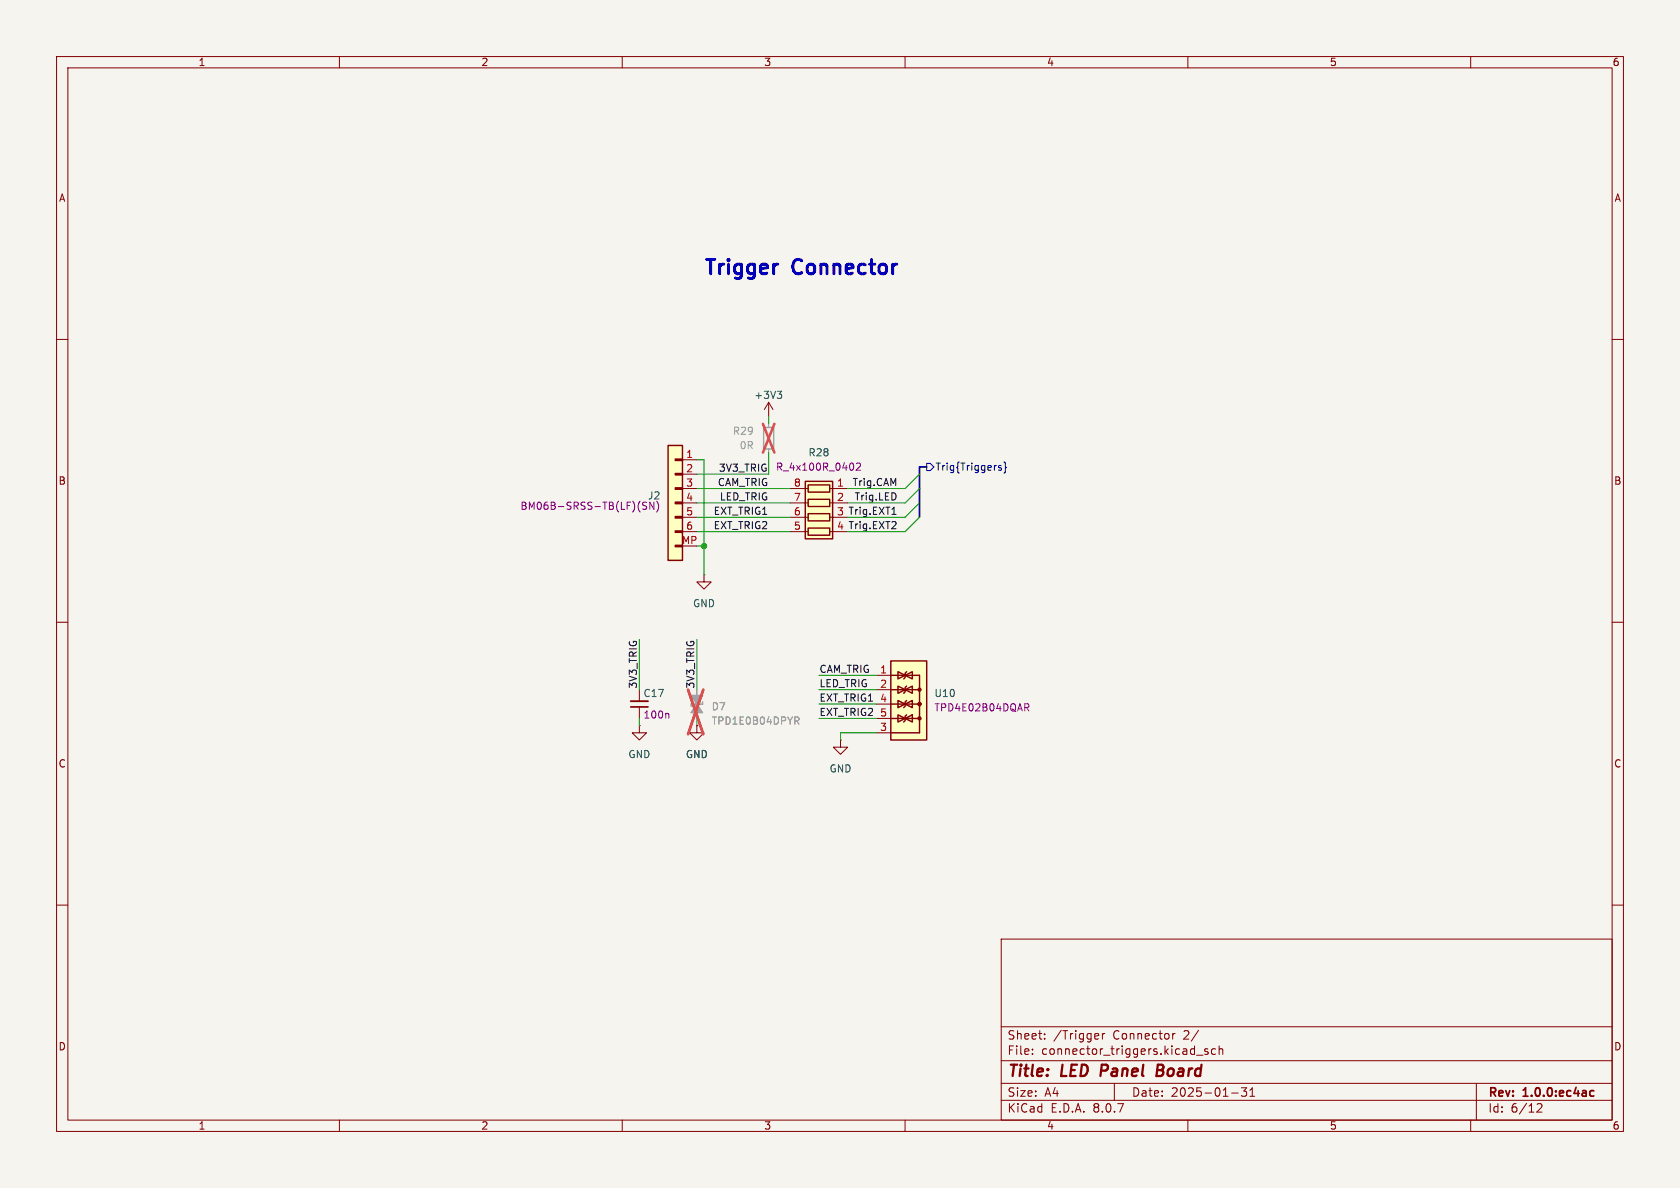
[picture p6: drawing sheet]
<svg xmlns="http://www.w3.org/2000/svg" width="297mm" height="210mm" viewBox="0 0 297 210" stroke-linecap="round" stroke-linejoin="round" font-family="sans-serif">
<path d="M0 0h297v210h-297z" fill="#f5f4ef" stroke="#f5f4ef" stroke-width=".18"/>
<g fill="none" stroke="#840000" stroke-width=".18">
<path d="M10 10h277v190h-277zM12 12h273v186h-273zM60 10v2M110 10v2M160 10v2M210 10v2M260 10v2M10 60h2M285 60h2M10 110h2M124.5 101.6v1.3h-1.3l1.3 1.2 1.2-1.2h-1.2M124.5 101.6h.1"/>
<path d="M285 110h2M10 160h2M177 166h108v32h-108zM285 160h2M60 198v2M110 198v2M160 198v2M177 194.5h108M177 191.5h108M177 187.5h108M177 181.5h108M182.5 186.3v.1"/>
<path d="M182.5 185.5v.1M184.7 183.6v.1M184.7 182.8v.1M194 182.7l.2 .4-.7 .1M194.2 183.6l-.2 .1M194.9 182.7v1M195.3 182.7l-.3 .1-.1 .2M197 191.5v3M207.3 182.7v1M207.7 182.7l-.2 .1-.2 .2M210 198v2M211.5 186.5h1.2"/>
<path d="M213.5 185.5l-.3-.1-.2 .2v.2l.5 .2v.3h-.5M214.9 185.5l-.4-.1-.3 .3v.4l.1 .2h.6M215.5 185.5l.2-.1 .4 .1 .1 .9M215.5 184.9v1.5M217.7 193.2h1.2M219.5 192.3h.9l-.5 .6 .4 .1v.7l-.2 .1h-.4l-.2-.1M221 193.8h.8M221 192.7l.4-.4v1.5M260 198v2M261 191.5v6.5M271.7 195.2l.6-.1 .2 .1 .1 .3-.9 1.1h.9"/>
</g>
<path d="M281.2 193.7h.6M281.2 192.9h.6" fill="none" stroke="#840000" stroke-width=".3"/>
<path d="M194.8 188.2l-.3 2M204.6 189.2h.6M205.2 189.2l.3 .1M205.4 188.2h-.7l-.3 2 1-.1M205.4 189.1l-.2 .1" fill="none" stroke="#840000" stroke-width=".4"/>
<g fill="#ffffc2">
<path d="M119.4 96.4h1.2v.2h-1.2z"/>
<path d="M119.4 93.9h1.2v.2h-1.2z"/>
<path d="M119.4 91.3h1.2v.3h-1.2z"/>
<path d="M119.4 88.8h1.2v.2h-1.2z"/>
<path d="M119.4 86.2h1.2v.3h-1.2z"/>
<path d="M119.4 83.7h1.2v.2h-1.2z"/>
<path d="M119.4 81.2h1.2v.2h-1.2z"/>
<path d="M118.1 78.7h2.5v20.4h-2.5z"/>
</g>
<path d="M118.1 78.7h2.5v20.4h-2.5zM119.4 96.4h1.2v.2h-1.2zM119.4 93.9h1.2v.2h-1.2zM119.4 91.3h1.2v.3h-1.2zM119.4 88.8h1.2v.2h-1.2zM119.4 86.2h1.2v.3h-1.2zM119.4 83.7h1.2v.2h-1.2zM119.4 81.2h1.2v.2h-1.2z" fill="none" stroke="#840000" stroke-width=".25"/>
<path d="M120.6 81.3h2.6M120.6 83.8h2.6M120.6 86.4h2.6M120.6 88.9h2.6M120.6 91.4h2.6M120.6 94h2.6" fill="none" stroke="#840000" stroke-width=".18"/>
<path d="M114.1 88.8h-.4l-.1 .3 .1 .2 .5 .2 .1 .3-.2 .2h-.5M115.6 88.8v1.2l-.7-1.2v1.2M116.4 89.1v.9l-.3 .5" fill="none" stroke="#840084" stroke-width=".18"/>
<path d="M142.4 85.1h4.8v10.2h-4.8z" fill="#ffffc2"/>
<g fill="none" stroke="#840000" stroke-width=".18">
<path d="M135.9 71.1v2.6M135.9 71.1l.8 1.3M135.9 71.1l-.8 1.3M139.7 94h3.2M139.7 91.4h3.2M139.7 88.9h3.2M139.7 86.4h3.2M146.7 94h.6M146.7 91.4h3.2M146.7 88.9h3.2M146.7 86.4h3.2M148.6 130.8v1.3h1.3l-1.3 1.3-1.3-1.3h1.3"/>
<path d="M148.6 130.8h.1"/>
</g>
<path d="M142.4 85.1h4.8v10.2h-4.8zM142.9 93.3h3.8v1.3h-3.8zM142.9 90.8h3.8v1.3h-3.8zM142.9 88.3h3.8v1.2h-3.8zM142.9 85.7h3.8v1.3h-3.8z" fill="none" stroke="#840000" stroke-width=".25"/>
<path d="M150.9 82.1v.8M151.4 82l.5-.1 .2 .3-.8 .9h.8" fill="none" stroke="#840084" stroke-width=".18"/>
<path d="M135 75.6h1.8v3.8h-1.8z" fill="none" stroke="#9c9b98" stroke-width=".25"/>
<path d="M135.9 74.9v.7M135.9 79.4v.6" fill="none" stroke="#9c9b98" stroke-width=".18"/>
<path d="M134.9 74.9l2 5.1M136.9 74.9l-2 5.1" fill="none" stroke="#e75356" stroke-width=".46"/>
<path d="M137.4 69.2h.8l-.4 .4M137.9 69.6l.3 .3v.3l-.3 .2" fill="none" stroke="#006464" stroke-width=".18"/>
<path d="M157.5 119.4h5.1v10.1h-5.1M157.5 127h5.1M157.5 124.5h5.1M157.5 121.9h5.1" fill="none" stroke="#ffffc2" stroke-width=".18"/>
<g fill="#ffffc2">
<path d="M160 126.6l.3-.2-.5 1.2 .2-.2z"/>
<path d="M160 124.1l.3-.3-.5 1.3 .2-.3z"/>
<path d="M160 121.5l.3-.2-.5 1.3 .2-.3z"/>
<path d="M160 119l.3-.3-.5 1.3 .2-.2z"/>
<path d="M158.7 126.4l1.3 .6-1.3 .6z"/>
<path d="M158.7 123.8l1.3 .7-1.3 .6z"/>
<path d="M160 124.5l1.3-.7v1.3z"/>
<path d="M158.7 121.3l1.3 .6-1.3 .7z"/>
<path d="M160 121.9l1.3-.6v1.3z"/>
<path d="M158.7 118.7l1.3 .7-1.3 .6z"/>
<path d="M160 119.4l1.3-.7v1.3z"/>
<path d="M160 127l1.3-.6v1.2z"/>
<path d="M157.5 116.8h6.3v14h-6.3z"/>
</g>
<g fill="#ffffc2" stroke="#ffffc2" stroke-width=".18">
<circle cx="162.6" cy="127" r=".25"/>
<circle cx="162.6" cy="124.5" r=".25"/>
<circle cx="162.6" cy="121.9" r=".25"/>
</g>
<g fill="none" stroke="#840000" stroke-width=".25">
<path d="M157.5 116.8h6.3v14h-6.3zM157.5 119.4h5.1v10.1h-5.1M158.7 118.7l1.3 .7-1.3 .6zM160 119.4l1.3-.7v1.3zM160.3 118.7l-.3 .3v.8l-.2 .2M157.5 127h5.1M157.5 124.5h5.1M157.5 121.9h5.1M158.7 126.4l1.3 .6-1.3 .6zM158.7 123.8l1.3 .7-1.3 .6zM158.7 121.3l1.3 .6-1.3 .7zM160 124.5l1.3-.7v1.3z"/>
<path d="M160 121.9l1.3-.6v1.3zM160 127l1.3-.6v1.2zM160.3 126.4l-.3 .2v.8l-.2 .2M160.3 123.8l-.3 .3v.7l-.2 .3M160.3 121.3l-.3 .2v.8l-.2 .3"/>
<circle cx="162.6" cy="127" r=".25"/>
<circle cx="162.6" cy="124.5" r=".25"/>
<circle cx="162.6" cy="121.9" r=".25"/>
</g>
<path d="M154.9 119.4h2.6M113 128.3v1.2h1.3l-1.3 1.3-1.2-1.3h1.2M113 128.3h.1M113 121.9v2.1M113 125v2M123.2 128.3v1.2h1.3l-1.3 1.3-1.3-1.3h1.3M123.2 128.3h.1M154.9 121.9h2.6M154.9 129.5h2.6M154.9 124.5h2.6M154.9 127h2.6" fill="none" stroke="#840000" stroke-width=".18"/>
<path d="M118.1 126.1l.1 .2v.6M181.2 124.4h.4l.3 .2-.1 .4-.6 .1M181.5 125.1l.4 .6" fill="none" stroke="#840084" stroke-width=".18"/>
<path d="M123.2 121.9v5.1M140.8 127.4l.4 .6M141 126.7l.2 .3v.3l-.2 .1" fill="none" stroke="#9c9b98" stroke-width=".18"/>
<path d="M124.2 124.1v.4h-2v.3" fill="none" stroke="#9c9b98" stroke-width=".25"/>
<g fill="#9c9b98" stroke="#9c9b98" stroke-width=".25">
<path d="M122.2 122.9h2l-1 1.6z"/>
<path d="M123.2 124.5l1 1.5h-2z"/>
</g>
<path d="M121.6 121.9l2.7 7.9M124.3 121.9l-2.7 7.9" fill="none" stroke="#e75356" stroke-width=".46"/>
<path d="M111.5 125h3.1" fill="none" stroke="#840000" stroke-width=".3"/>
<path d="M111.5 124h3.1" fill="none" stroke="#840000" stroke-width=".33"/>
<path d="M163.8 81.9h.7l.6 .7-.6 .6h-.7zM176.5 82.5l.6 .4-.2 .2h-.4M177 82.3h-.3l-.2 .2M177.5 81.7l.2 .2v.6l.2 .1-.2 .2v.6l-.2 .2" fill="none" stroke="#000084" stroke-width=".18"/>
<path d="M157.6 93.5h.8M157.7 90.9h.7M158.3 92.3v.4" fill="none" stroke="#0f0f0f" stroke-width=".18"/>
<path d="M163.8 82.6h-1.2v8.8" fill="none" stroke="#000084" stroke-width=".3"/>
<g fill="none" stroke="#009600" stroke-width=".18">
<path d="M135.9 73.7v1.2M123.2 86.4h16.5M123.2 81.3h1.3v20.3M123.2 88.9h16.5M123.2 91.4h16.5M123.2 94h16.5M123.2 96.5h1.3M135.9 80v3.8h-12.7M162.6 83.8l-2.6 2.6h-10.1M162.6 86.4l-2.6 2.5h-10.1M162.6 88.9l-2.6 2.5h-10.1M162.6 91.4l-2.6 2.6h-10.1"/>
<path d="M113 113v8.9M123.2 113v8.9M144.8 119.4h10.1M113 127v1.3M123.2 127v1.3M144.8 124.5h10.1M144.8 127h10.1M144.8 121.9h10.1M154.9 129.5h-6.3v1.3"/>
</g>
<circle cx="124.5" cy="96.5" r=".46" fill="#009600" stroke="#009600" stroke-width=".18"/>
<g font-size="3.5" fill="#0000c2">
<text x="124.2" y="49.3">Trigger</text>
<text x="140.2" y="49.3">Connector</text>
</g>
<g font-size="2.8" fill="#840000">
<text x="178" y="190.9">Title:</text>
<text x="187.7" y="190.9">LED</text>
<text x="195.4" y="190.9">Panel</text>
<text x="206.1" y="190.9">Board</text>
</g>
<g font-size="2.1" fill="#840000">
<text x="178" y="184">Sheet:</text>
<text x="186.2" y="184">/Trigger</text>
<text x="196.8" y="184">Connector</text>
<text x="209.4" y="184">2/</text>
<text x="178" y="186.7">File:</text>
<text x="184.1" y="186.7">connector_triggers.kicad_sch</text>
<text x="178" y="196.9">KiCad</text>
<text x="178" y="194.1">Size:</text>
<text x="184.7" y="194.1">A4</text>
<text x="185.7" y="196.9">E.D.A.</text>
<text x="193.3" y="196.9">8.0.7</text>
<text x="200" y="194.1">Date:</text>
<text x="207" y="194.1">2025-01-31</text>
<text x="263" y="194.3">Rev:</text>
<text x="263" y="196.9">Id:</text>
<text x="267.1" y="196.9">6/12</text>
<text x="269.4" y="194.3">1.0.0:ec4ac</text>
</g>
<g font-size="1.8" fill="#840000">
<text x="35" y="11.9">1</text>
<text x="85" y="11.9">2</text>
<text x="135" y="11.9">3</text>
<text x="185" y="11.9">4</text>
<text x="235" y="11.9">5</text>
<text x="285" y="11.9">6</text>
<text x="10.3" y="35.9">A</text>
<text x="285.3" y="35.9">A</text>
<text x="10.3" y="85.9">B</text>
<text x="285.3" y="85.9">B</text>
<text x="10.3" y="135.9">C</text>
<text x="285.3" y="135.9">C</text>
<text x="10.3" y="185.9">D</text>
<text x="285.3" y="185.9">D</text>
<text x="35" y="199.9">1</text>
<text x="85" y="199.9">2</text>
<text x="135" y="199.9">3</text>
<text x="185" y="199.9">4</text>
<text x="235" y="199.9">5</text>
<text x="285" y="199.9">6</text>
</g>
<g font-size="1.8" fill="#006464">
<text x="133.3" y="70.7">+3V3</text>
<text x="142.8" y="80.9">R28</text>
<text x="122.4" y="107.5">GND</text>
<text x="113.7" y="123.4">C17</text>
<text x="165.1" y="123.4">U10</text>
<text x="111" y="134.2">GND</text>
<text x="121.2" y="134.2">GND</text>
<text x="146.6" y="136.8">GND</text>
</g>
<g font-size="1.8" fill="#939391">
<text x="129.5" y="77.1">R29</text>
<text x="125.7" y="125.8">D7</text>
</g>
<g font-size="1.8" fill="#a90000">
<text x="121.2" y="81">1</text>
<text x="121.2" y="83.6">2</text>
<text x="121.2" y="86.1">3</text>
<text x="121.2" y="88.6">4</text>
<text x="140.3" y="88.6">7</text>
<text x="140.3" y="86.1">8</text>
<text x="147.9" y="86.1">1</text>
<text x="147.9" y="88.6">2</text>
<text x="121.2" y="91.2">5</text>
<text x="121.2" y="93.7">6</text>
<text x="140.3" y="93.7">5</text>
<text x="140.3" y="91.2">6</text>
<text x="120.5" y="96.3">MP</text>
<text x="155.5" y="119.1">1</text>
<text x="155.5" y="121.7">2</text>
<text x="155.5" y="124.2">4</text>
<text x="155.5" y="129.3">3</text>
<text x="155.5" y="126.7">5</text>
</g>
<g font-size="1.8" fill="#0f0f0f">
<text x="127" y="83.5">3V3_TRIG</text>
<text x="126.8" y="86">CAM_TRIG</text>
<text x="127.2" y="88.6">LED_TRIG</text>
<text x="150.6" y="86">Trig.CAM</text>
<text x="151" y="88.6">Trig.LED</text>
<text x="126.1" y="93.6">EXT_TRIG2</text>
<text x="126.1" y="91.1">EXT_TRIG1</text>
<text x="147.9" y="91.2">3 Trig.EXT1</text>
<text x="147.9" y="93.7">4 Trig.EXT2</text>
<text x="144.8" y="119">CAM_TRIG</text>
<text x="112.7" y="121.8" transform="rotate(-90 112.7 121.8)">3V3_TRIG</text>
<text x="122.8" y="121.8" transform="rotate(-90 122.8 121.8)">3V3_TRIG</text>
<text x="144.8" y="124.1">EXT_TRIG1</text>
<text x="144.8" y="121.6">LED_TRIG</text>
<text x="144.8" y="126.7">EXT_TRIG2</text>
</g>
<g font-size="1.8" fill="#9c9b98">
<text x="130.7" y="79.6">0R</text>
<text x="125.7" y="128.3">TPD1E0B04DPYR</text>
</g>
<g font-size="1.8" fill="#840084">
<text x="137.1" y="83.4">R_4x100R_0402</text>
<text x="114.5" y="88.5">J2</text>
<text x="91.9" y="90.3">BM06B-SRSS-TB(LF)(SN)</text>
<text x="165.1" y="126">TPD4E02B04DQAR</text>
<text x="113.7" y="127.2">100n</text>
</g>
<text font-size="1.8" fill="#000084" x="165.3" y="83.4">Trig{Triggers}</text>
</svg>
